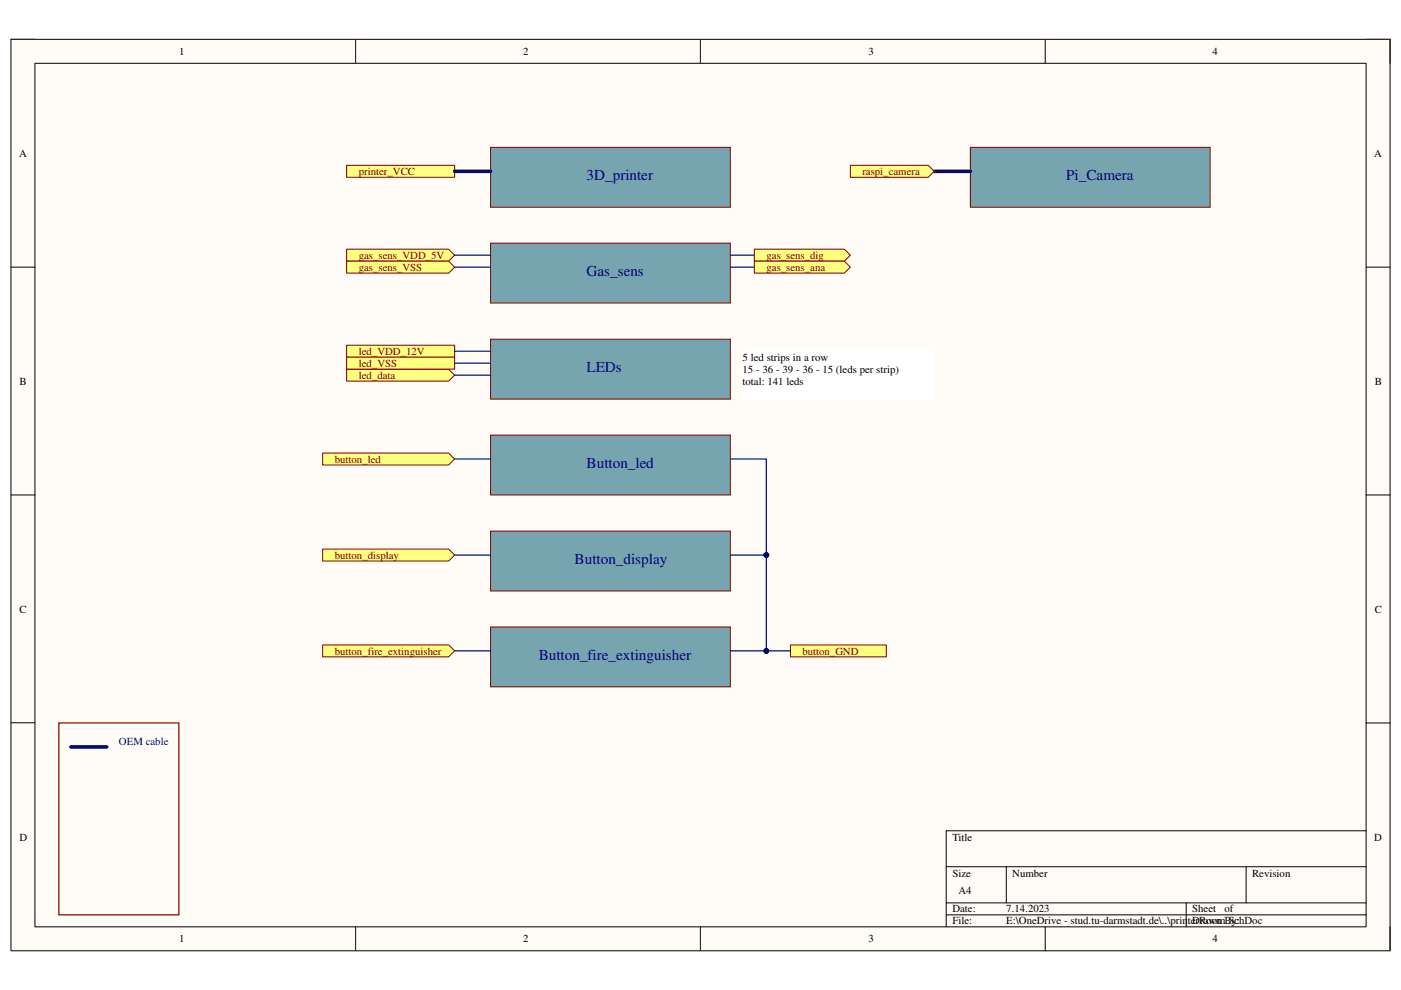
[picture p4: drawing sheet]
<svg xmlns="http://www.w3.org/2000/svg" width="297mm" height="210mm" viewBox="0 0 297 210" stroke-linecap="round" stroke-linejoin="round" font-family="sans-serif">
<path d="M2.3 8.3h292.4v193.3h-292.4z" fill-rule="evenodd" fill="#fffcf8"/>
<path d="M2.3 8.3h292.4v193.3h-292.4z" fill="none" stroke="#000" stroke-width=".21"/>
<path d="M7.4 13.4h282.2v183.1h-282.2z" fill-rule="evenodd" fill="#fffcf8"/>
<g fill="none" stroke="#000" stroke-width=".21">
<path d="M2.3 8.3h5.1M7.4 13.4h282.2v183.1h-282.2zM75.4 8.3v5.1M148.5 8.3v5.1M221.6 8.3v5.1M289.6 8.3h5.1v5.1M2.3 56.6h5.1M289.6 56.6h5.1M2.3 104.9h5.1M289.6 104.9h5.1M2.3 153.2h5.1M289.6 153.3h5.1"/>
<path d="M289.6 176.1h-89v20.4M75.4 196.5v5.1M148.5 196.5v5.1M200.6 183.8h89M200.6 191.4h89M200.6 194h89M213.4 183.8v7.6M221.6 196.5v5.1M251.5 191.4v5.1M264.2 183.8v7.6M294.7 196.5v5.1"/>
</g>
<path d="M104 31.2h50.9v12.7h-50.9z" fill-rule="evenodd" fill="#76a5af"/>
<path d="M104 31.2h50.9v12.7h-50.9z" fill="none" stroke="#800000" stroke-width=".21"/>
<path d="M104 71.9h50.9v12.7h-50.9z" fill-rule="evenodd" fill="#76a5af"/>
<path d="M104 71.9h50.9v12.7h-50.9z" fill="none" stroke="#800000" stroke-width=".21"/>
<path d="M104 92.2h50.9v12.7h-50.9z" fill-rule="evenodd" fill="#76a5af"/>
<path d="M104 92.2h50.9v12.7h-50.9z" fill="none" stroke="#800000" stroke-width=".21"/>
<path d="M104 112.6h50.9v12.7h-50.9z" fill-rule="evenodd" fill="#76a5af"/>
<path d="M104 112.6h50.9v12.7h-50.9z" fill="none" stroke="#800000" stroke-width=".21"/>
<path d="M104 132.9h50.9v12.7h-50.9z" fill-rule="evenodd" fill="#76a5af"/>
<path d="M104 132.9h50.9v12.7h-50.9z" fill="none" stroke="#800000" stroke-width=".21"/>
<path d="M73.5 35.1h22.9v2.5h-22.9z" fill-rule="evenodd" fill="#ffff80"/>
<path d="M73.5 35.1h22.9v2.5h-22.9z" fill="none" stroke="#800000" stroke-width=".21"/>
<path d="M73.5 73.2h22.9v2.5h-22.9z" fill-rule="evenodd" fill="#ffff80"/>
<path d="M73.5 73.2h22.9v2.5h-22.9z" fill="none" stroke="#800000" stroke-width=".21"/>
<path d="M73.5 78.3h21.6l1.3 1.2-1.3 1.3h-21.6z" fill-rule="evenodd" fill="#ffff80"/>
<path d="M73.5 78.3h21.6l1.3 1.2-1.3 1.3h-21.6z" fill="none" stroke="#800000" stroke-width=".21"/>
<path d="M68.4 96.1h26.7l1.3 1.2-1.3 1.3h-26.7z" fill-rule="evenodd" fill="#ffff80"/>
<path d="M68.4 96.1h26.7l1.3 1.2-1.3 1.3h-26.7z" fill="none" stroke="#800000" stroke-width=".21"/>
<path d="M68.4 136.7h26.7l1.3 1.3-1.3 1.3h-26.7z" fill-rule="evenodd" fill="#ffff80"/>
<path d="M68.4 136.7h26.7l1.3 1.3-1.3 1.3h-26.7z" fill="none" stroke="#800000" stroke-width=".21"/>
<path d="M68.4 116.4h26.7l1.3 1.3-1.3 1.3h-26.7z" fill-rule="evenodd" fill="#ffff80"/>
<path d="M68.4 116.4h26.7l1.3 1.3-1.3 1.3h-26.7z" fill="none" stroke="#800000" stroke-width=".21"/>
<path d="M104 51.6h50.9v12.7h-50.9z" fill-rule="evenodd" fill="#76a5af"/>
<path d="M104 51.6h50.9v12.7h-50.9z" fill="none" stroke="#800000" stroke-width=".21"/>
<path d="M159.9 52.8h19.1l1.3 1.3-1.3 1.3h-19.1z" fill-rule="evenodd" fill="#ffff80"/>
<path d="M159.9 52.8h19.1l1.3 1.3-1.3 1.3h-19.1z" fill="none" stroke="#800000" stroke-width=".21"/>
<path d="M159.9 55.4h19.1l1.3 1.2-1.3 1.3h-19.1z" fill-rule="evenodd" fill="#ffff80"/>
<path d="M159.9 55.4h19.1l1.3 1.2-1.3 1.3h-19.1z" fill="none" stroke="#800000" stroke-width=".21"/>
<path d="M73.5 75.7h22.9v2.6h-22.9z" fill-rule="evenodd" fill="#ffff80"/>
<path d="M73.5 75.7h22.9v2.6h-22.9z" fill="none" stroke="#800000" stroke-width=".21"/>
<path d="M205.7 31.2h50.9v12.7h-50.9z" fill-rule="evenodd" fill="#76a5af"/>
<path d="M205.7 31.2h50.9v12.7h-50.9z" fill="none" stroke="#800000" stroke-width=".21"/>
<path d="M12.5 153.3h25.4v40.7h-25.4z" fill="none" stroke="#800000" stroke-width=".25"/>
<path d="M167.6 136.7h20.3v2.6h-20.3z" fill-rule="evenodd" fill="#ffff80"/>
<path d="M167.6 136.7h20.3v2.6h-20.3z" fill="none" stroke="#800000" stroke-width=".21"/>
<path d="M73.5 52.8h21.6l1.3 1.3-1.3 1.3h-21.6z" fill-rule="evenodd" fill="#ffff80"/>
<path d="M73.5 52.8h21.6l1.3 1.3-1.3 1.3h-21.6z" fill="none" stroke="#800000" stroke-width=".21"/>
<path d="M73.5 55.4h21.6l1.3 1.2-1.3 1.3h-21.6z" fill-rule="evenodd" fill="#ffff80"/>
<path d="M73.5 55.4h21.6l1.3 1.2-1.3 1.3h-21.6z" fill="none" stroke="#800000" stroke-width=".21"/>
<path d="M96.4 74.5h7.6M96.4 79.5h7.6M96.4 97.3h7.6M96.4 117.7h7.6M154.9 117.7h7.6M96.4 138h7.6" fill="none" stroke="#000080" stroke-width=".25"/>
<circle cx="162.5" cy="117.7" r=".51" fill="#000080"/>
<circle cx="162.5" cy="117.7" r=".51" fill="none" stroke="#000080" stroke-width=".21"/>
<path d="M154.9 138h7.6" fill="none" stroke="#000080" stroke-width=".25"/>
<circle cx="162.5" cy="138" r=".51" fill="#000080"/>
<circle cx="162.5" cy="138" r=".51" fill="none" stroke="#000080" stroke-width=".21"/>
<path d="M96.4 54.1h7.6M96.4 56.6h7.6M154.9 54.1h5M154.9 56.6h5M96.4 77h7.6M154.9 97.3h7.6v40.7h5.1" fill="none" stroke="#000080" stroke-width=".25"/>
<circle cx="162.5" cy="117.7" r=".51" fill="#000080"/>
<circle cx="162.5" cy="117.7" r=".51" fill="none" stroke="#000080" stroke-width=".21"/>
<circle cx="162.5" cy="138" r=".51" fill="#000080"/>
<circle cx="162.5" cy="138" r=".51" fill="none" stroke="#000080" stroke-width=".21"/>
<path d="M96.4 36.3h7.6M198.1 36.3h7.6M15 158.4h7.6" fill="none" stroke="#000080" stroke-width=".76"/>
<path d="M157.4 74.5h40.7v10.1h-40.7z" fill-rule="evenodd" fill="#fff"/>
<path d="M157.4 74.5h40.7v10.1h-40.7z" fill="none" stroke="#fff" stroke-width=".21"/>
<path d="M180.3 35.1h16.5l1.3 1.2-1.3 1.3h-16.5z" fill-rule="evenodd" fill="#ffff80"/>
<path d="M180.3 35.1h16.5l1.3 1.2-1.3 1.3h-16.5z" fill="none" stroke="#800000" stroke-width=".21"/>
<g font-size="3.2" fill="#000080">
<text x="124.4" y="38.2">3D_printer</text>
<text x="226.1" y="38.2">Pi_Camera</text>
<text x="124.4" y="58.5">Gas_sens</text>
<text x="124.4" y="78.9">LEDs</text>
<text x="124.4" y="99.2">Button_led</text>
<text x="121.8" y="119.5">Button_display</text>
<text x="114.2" y="139.9">Button_fire_extinguisher</text>
</g>
<g font-size="2.3">
<text x="38" y="11.7">1</text>
<text x="110.9" y="11.7">2</text>
<text x="184.1" y="11.7">3</text>
<text x="257.1" y="11.7">4</text>
<text x="4.1" y="33.3">A</text>
<text x="291.4" y="33.3">A</text>
<text x="157.4" y="76.5">5 led strips in a row</text>
<text x="4.1" y="81.6">B</text>
<text x="157.4" y="79">15 - 36 - 39 - 36 - 15 (leds per strip)</text>
<text x="157.4" y="81.6">total: 141 leds</text>
<text x="291.5" y="81.6">B</text>
<text x="4.1" y="129.9">C</text>
<text x="291.5" y="129.9">C</text>
<text x="4.1" y="178.2">D</text>
<text x="201.9" y="178.2">Title</text>
<text x="291.4" y="178.2">D</text>
<text x="201.9" y="185.8">Size</text>
<text x="214.6" y="185.8">Number</text>
<text x="265.5" y="185.8">Revision</text>
<text x="203.2" y="189.7">A4</text>
<text x="201.9" y="193.5">Date:</text>
<text x="201.9" y="196">File:</text>
<text x="213.4" y="196">E:\OneDrive - stud.tu-darmstadt.de\..\printerRoom.SchDoc</text>
<text x="213.4" y="193.5">7.14.2023</text>
<text x="252.8" y="196">Drawn By:</text>
<text x="252.8" y="193.5">Sheet</text>
<text x="259.6" y="193.5">of</text>
<text x="38" y="199.8">1</text>
<text x="110.9" y="199.8">2</text>
<text x="184.1" y="199.8">3</text>
<text x="257.1" y="199.8">4</text>
</g>
<g font-size="2.3" fill="#800000">
<text x="76.1" y="37.1">printer_VCC</text>
<text x="182.8" y="37.1">raspi_camera</text>
<text x="76.1" y="54.9">gas_sens_VDD_5V</text>
<text x="76.1" y="57.4">gas_sens_VSS</text>
<text x="162.5" y="54.9">gas_sens_dig</text>
<text x="162.5" y="57.4">gas_sens_ana</text>
<text x="76.1" y="75.2">led_VDD_12V</text>
<text x="76.1" y="77.8">led_VSS</text>
<text x="76.1" y="80.3">led_data</text>
<text x="71" y="98.1">button_led</text>
<text x="71" y="118.4">button_display</text>
<text x="71" y="138.8">button_fire_extinguisher</text>
<text x="170.1" y="138.8">button_GND</text>
</g>
<text font-size="2.3" fill="#000080" x="25.2" y="157.9">OEM cable</text>
</svg>
